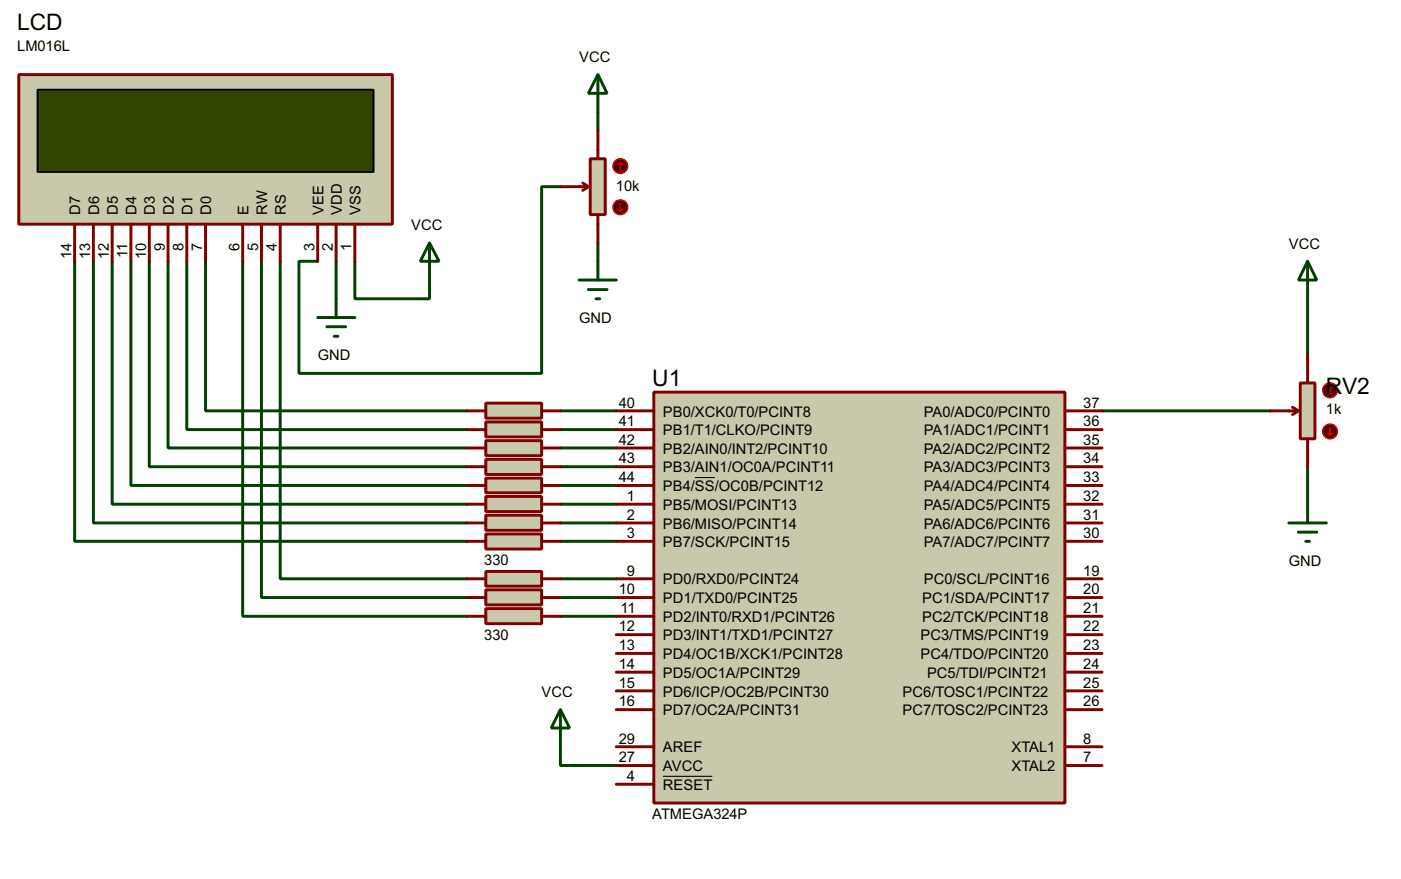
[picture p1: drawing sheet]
<svg xmlns="http://www.w3.org/2000/svg" width="190mm" height="120mm" viewBox="0 0 190 120" stroke-linecap="round" stroke-linejoin="round" font-family="sans-serif">
<g fill="none" stroke="#004000" stroke-width=".4">
<path d="M81.3 15.3v2.5M10.2 35.6v38.1h53.3M12.7 35.6v35.6h50.8M15.3 35.6v33h48.2M17.8 35.6v30.5h45.7M20.3 35.6v27.9h43.2M22.9 35.6v25.4h40.6M25.4 35.6v22.9h38.1M28 35.6v20.3h35.5M33 35.6v48.3h30.5M35.6 35.6v45.7h27.9M38.1 35.6v43.2h25.4"/>
<path d="M45.7 35.6v5.1M48.3 35.6v5.1h10.1v-2.6M76.2 25.4h-2.5v25.4h-33v-15.2h2.5M81.3 33.1v2.5M76.2 55.9h7.6M76.2 58.5h7.6M149.9 55.9h22.8M177.8 40.7v7.6M76.2 61h7.6M76.2 63.5h7.6M76.2 66.1h7.6M76.2 68.6h7.6"/>
<path d="M76.2 71.2h7.6M76.2 73.7h7.6M76.2 78.8h7.6M177.8 63.5v5.1M76.2 81.3h7.6M76.2 83.9h7.6M76.2 101.6v2.6h7.6"/>
</g>
<path d="M88.9 53.4h55.9v55.9h-55.9z" fill="#c8c8aa" stroke="#800000" stroke-width=".4"/>
<g fill="none" stroke="#800000" stroke-width=".4">
<path d="M83.8 58.5h5.1M83.8 55.9h5.1M144.8 58.5h5.1M144.8 55.9h5.1M83.8 78.8h5.1M83.8 71.2h5.1M83.8 68.6h5.1M83.8 66.1h5.1M83.8 63.5h5.1M83.8 61h5.1M83.8 73.7h5.1M144.8 78.8h5.1"/>
<path d="M144.8 71.2h5.1M144.8 68.6h5.1M144.8 66.1h5.1M144.8 63.5h5.1M144.8 61h5.1M144.8 73.7h5.1M83.8 94h5.1M83.8 91.5h5.1M83.8 88.9h5.1M83.8 86.4h5.1M83.8 83.9h5.1M83.8 81.3h5.1"/>
<path d="M83.8 96.6h5.1M144.8 94h5.1M144.8 91.5h5.1M144.8 88.9h5.1M144.8 86.4h5.1M144.8 83.9h5.1M144.8 81.3h5.1M144.8 96.6h5.1M83.8 104.2h5.1M83.8 101.6h5.1M83.8 106.7h5.1M144.8 104.2h5.1"/>
<path d="M144.8 101.6h5.1"/>
</g>
<path d="M94.5 65h2.7M90.2 105.6h6.7" fill="none" stroke="#000" stroke-width=".15"/>
<path d="M2.6 10.2h50.8v20.3h-50.8z" fill="#c8c8aa" stroke="#800000" stroke-width=".4"/>
<path d="M5.1 12.2h45.7v11.2h-45.7z" fill="#324600" stroke="#000" stroke-width=".25"/>
<g fill="none" stroke="#800000" stroke-width=".4">
<path d="M10.2 30.5v5.1M12.7 30.5v5.1M15.3 30.5v5.1M17.8 30.5v5.1M20.3 30.5v5.1M22.9 30.5v5.1M25.4 30.5v5.1M28 30.5v5.1M33 30.5v5.1M35.6 30.5v5.1M38.1 30.5v5.1M43.2 30.5v5.1"/>
<path d="M45.7 30.5v5.1M48.3 30.5v5.1"/>
</g>
<path d="M58.4 33.1l1.3 2.5h-2.5zM58.4 33.1v5M43.2 43.2h5.1M44.5 44.5h2.5M45.5 45.8h.5M45.7 40.7v2.5" fill="none" stroke="#004000" stroke-width=".4"/>
<path d="M80.3 21.6h2v7.6h-2z" fill="#c8c8aa" stroke="#800000" stroke-width=".4"/>
<path d="M81.3 17.8v3.8M76.2 25.4h3.8M79.3 24.9l.7 .5M80 25.4l-.7 .5M81.3 29.2v3.9" fill="none" stroke="#800000" stroke-width=".4"/>
<circle cx="84.3" cy="22.6" r="1" fill="#400000" stroke="#f00" stroke-width=".2"/>
<path d="M84.4 22.1l.2 .3M84.4 22.1l-.3 .3M84.4 22.1v1" fill="none" stroke="#f00" stroke-width=".2"/>
<circle cx="84.3" cy="28.2" r="1" fill="#400000" stroke="#f00" stroke-width=".2"/>
<path d="M84.1 28.5l.3 .2M84.4 27.7v1M84.6 28.5l-.2 .2" fill="none" stroke="#f00" stroke-width=".2"/>
<path d="M81.3 10.2l1.3 2.5h-2.6zM81.3 10.2v5.1M78.8 38.1h5M80 39.4h2.6M81.3 35.6v2.5M81.1 40.7h.5" fill="none" stroke="#004000" stroke-width=".4"/>
<path d="M66.1 54.9h7.6v2h-7.6z" fill="#c8c8aa" stroke="#800000" stroke-width=".4"/>
<path d="M63.5 55.9h2.6M73.7 55.9h2.5" fill="none" stroke="#800000" stroke-width=".4"/>
<path d="M66.1 57.4h7.6v2.1h-7.6z" fill="#c8c8aa" stroke="#800000" stroke-width=".4"/>
<path d="M63.5 58.5h2.6M73.7 58.5h2.5" fill="none" stroke="#800000" stroke-width=".4"/>
<path d="M66.1 60h7.6v2h-7.6z" fill="#c8c8aa" stroke="#800000" stroke-width=".4"/>
<path d="M63.5 61h2.6M73.7 61h2.5" fill="none" stroke="#800000" stroke-width=".4"/>
<path d="M66.1 62.5h7.6v2.1h-7.6z" fill="#c8c8aa" stroke="#800000" stroke-width=".4"/>
<path d="M63.5 63.5h2.6M73.7 63.5h2.5" fill="none" stroke="#800000" stroke-width=".4"/>
<path d="M66.1 65.1h7.6v2h-7.6z" fill="#c8c8aa" stroke="#800000" stroke-width=".4"/>
<path d="M63.5 66.1h2.6M73.7 66.1h2.5" fill="none" stroke="#800000" stroke-width=".4"/>
<path d="M66.1 67.6h7.6v2h-7.6z" fill="#c8c8aa" stroke="#800000" stroke-width=".4"/>
<path d="M63.5 68.6h2.6M73.7 68.6h2.5" fill="none" stroke="#800000" stroke-width=".4"/>
<path d="M66.1 70.1h7.6v2.1h-7.6z" fill="#c8c8aa" stroke="#800000" stroke-width=".4"/>
<path d="M63.5 71.2h2.6M73.7 71.2h2.5" fill="none" stroke="#800000" stroke-width=".4"/>
<path d="M66.1 72.7h7.6v2h-7.6z" fill="#c8c8aa" stroke="#800000" stroke-width=".4"/>
<path d="M63.5 73.7h2.6M73.7 73.7h2.5" fill="none" stroke="#800000" stroke-width=".4"/>
<path d="M66.1 77.8h7.6v2h-7.6z" fill="#c8c8aa" stroke="#800000" stroke-width=".4"/>
<path d="M63.5 78.8h2.6M73.7 78.8h2.5" fill="none" stroke="#800000" stroke-width=".4"/>
<path d="M66.1 80.3h7.6v2h-7.6z" fill="#c8c8aa" stroke="#800000" stroke-width=".4"/>
<path d="M63.5 81.3h2.6M73.7 81.3h2.5" fill="none" stroke="#800000" stroke-width=".4"/>
<path d="M66.1 82.8h7.6v2.1h-7.6z" fill="#c8c8aa" stroke="#800000" stroke-width=".4"/>
<path d="M63.5 83.9h2.6M73.7 83.9h2.5" fill="none" stroke="#800000" stroke-width=".4"/>
<path d="M176.8 52.1h2v7.6h-2z" fill="#c8c8aa" stroke="#800000" stroke-width=".4"/>
<path d="M172.7 55.9h3.9M175.8 55.4l.8 .5M176.6 55.9l-.8 .5M177.8 48.3v3.8M177.8 59.7v3.8" fill="none" stroke="#800000" stroke-width=".4"/>
<circle cx="180.8" cy="53.1" r="1" fill="#400000" stroke="#f00" stroke-width=".2"/>
<path d="M180.9 52.6l.2 .3M180.9 52.6l-.3 .3M180.9 52.6v1" fill="none" stroke="#f00" stroke-width=".2"/>
<circle cx="180.8" cy="58.7" r="1" fill="#400000" stroke="#f00" stroke-width=".2"/>
<path d="M180.6 59l.3 .2M180.9 58.2v1M181.1 59l-.2 .2" fill="none" stroke="#f00" stroke-width=".2"/>
<path d="M177.8 35.6l1.3 2.5h-2.5zM177.8 35.6v5.1M175.3 71.2h5.1M176.6 72.4h2.5M177.6 73.7h.5M177.8 68.6v2.6M76.2 96.6l1.3 2.5h-2.5zM76.2 96.6v5" fill="none" stroke="#004000" stroke-width=".4"/>
<g font-size="3.1">
<text x="2.4" y="4.1">LCD</text>
<text x="88.7" y="52.5">U1</text>
<text x="180.3" y="53.6">RV2</text>
</g>
<g font-size="2">
<text x="2.4" y="6.9">LM016L</text>
<text x="78.8" y="8.4">VCC</text>
<text x="10.9" y="29.2" transform="rotate(-90 10.9 29.2)">D7</text>
<text x="13.5" y="29.2" transform="rotate(-90 13.5 29.2)">D6</text>
<text x="16" y="29.2" transform="rotate(-90 16 29.2)">D5</text>
<text x="18.6" y="29.2" transform="rotate(-90 18.6 29.2)">D4</text>
<text x="21.1" y="29.2" transform="rotate(-90 21.1 29.2)">D3</text>
<text x="23.6" y="29.2" transform="rotate(-90 23.6 29.2)">D2</text>
<text x="26.2" y="29.2" transform="rotate(-90 26.2 29.2)">D1</text>
<text x="28.7" y="29.2" transform="rotate(-90 28.7 29.2)">D0</text>
<text x="33.8" y="29.2" transform="rotate(-90 33.8 29.2)">E</text>
<text x="36.3" y="29.2" transform="rotate(-90 36.3 29.2)">RW</text>
<text x="38.9" y="29.2" transform="rotate(-90 38.9 29.2)">RS</text>
<text x="44" y="29.2" transform="rotate(-90 44 29.2)">VEE</text>
<text x="46.5" y="29.2" transform="rotate(-90 46.5 29.2)">VDD</text>
<text x="49" y="29.2" transform="rotate(-90 49 29.2)">VSS</text>
<text x="83.8" y="25.9">10k</text>
<text x="9.7" y="35.3" transform="rotate(-90 9.7 35.3)">14</text>
<text x="12.3" y="35.3" transform="rotate(-90 12.3 35.3)">13</text>
<text x="14.8" y="35.3" transform="rotate(-90 14.8 35.3)">12</text>
<text x="17.4" y="35" transform="rotate(-90 17.4 35)">11</text>
<text x="19.9" y="35.3" transform="rotate(-90 19.9 35.3)">10</text>
<text x="22.4" y="34.2" transform="rotate(-90 22.4 34.2)">9</text>
<text x="25" y="34.2" transform="rotate(-90 25 34.2)">8</text>
<text x="27.5" y="34.2" transform="rotate(-90 27.5 34.2)">7</text>
<text x="32.6" y="34.2" transform="rotate(-90 32.6 34.2)">6</text>
<text x="35.1" y="34.2" transform="rotate(-90 35.1 34.2)">5</text>
<text x="37.7" y="34.2" transform="rotate(-90 37.7 34.2)">4</text>
<text x="42.8" y="34.2" transform="rotate(-90 42.8 34.2)">3</text>
<text x="45.3" y="34.2" transform="rotate(-90 45.3 34.2)">2</text>
<text x="47.8" y="34.2" transform="rotate(-90 47.8 34.2)">1</text>
<text x="55.9" y="31.3">VCC</text>
<text x="175.3" y="33.8">VCC</text>
<text x="78.8" y="44">GND</text>
<text x="43.2" y="49">GND</text>
<text x="65.9" y="59.1">330</text>
<text x="84.1" y="58">41</text>
<text x="84.1" y="55.5">40</text>
<text x="90.2" y="59.2">PB1/T1/CLKO/PCINT9</text>
<text x="90.2" y="56.7">PB0/XCK0/T0/PCINT8</text>
<text x="125.6" y="59.2">PA1/ADC1/PCINT1</text>
<text x="125.6" y="56.7">PA0/ADC0/PCINT0</text>
<text x="147.3" y="58">36</text>
<text x="147.3" y="55.5">37</text>
<text x="180.3" y="56.4">1k</text>
<text x="65.9" y="61.6">330</text>
<text x="65.9" y="64.2">330</text>
<text x="84.1" y="65.6">44</text>
<text x="84.1" y="63.1">43</text>
<text x="84.1" y="60.5">42</text>
<text x="90.2" y="64.3">PB3/AIN1/OC0A/PCINT11</text>
<text x="90.2" y="61.7">PB2/AIN0/INT2/PCINT10</text>
<text x="125.6" y="64.3">PA3/ADC3/PCINT3</text>
<text x="125.6" y="61.7">PA2/ADC2/PCINT2</text>
<text x="147.3" y="65.6">33</text>
<text x="147.3" y="63.1">34</text>
<text x="147.3" y="60.5">35</text>
<text x="65.9" y="66.7">330</text>
<text x="65.9" y="69.2">330</text>
<text x="65.9" y="71.8">330</text>
<text x="85.2" y="70.7">2</text>
<text x="85.2" y="68.2">1</text>
<text x="90.2" y="71.9">PB6/MISO/PCINT14</text>
<text x="90.2" y="69.4">PB5/MOSI/PCINT13</text>
<text x="90.2" y="66.8">PB4/SS/OC0B/PCINT12</text>
<text x="125.6" y="71.9">PA6/ADC6/PCINT6</text>
<text x="125.6" y="69.4">PA5/ADC5/PCINT5</text>
<text x="125.6" y="66.8">PA4/ADC4/PCINT4</text>
<text x="147.3" y="70.7">31</text>
<text x="147.3" y="68.2">32</text>
<text x="65.9" y="74.3">330</text>
<text x="65.9" y="76.9">330</text>
<text x="85.2" y="73.2">3</text>
<text x="90.2" y="74.4">PB7/SCK/PCINT15</text>
<text x="125.6" y="74.4">PA7/ADC7/PCINT7</text>
<text x="147.3" y="73.2">30</text>
<text x="175.3" y="77">GND</text>
<text x="65.9" y="81.9">330</text>
<text x="84.1" y="80.9">10</text>
<text x="84.4" y="83.4">11</text>
<text x="85.2" y="78.3">9</text>
<text x="90.2" y="82.1">PD1/TXD0/PCINT25</text>
<text x="90.2" y="79.5">PD0/RXD0/PCINT24</text>
<text x="125.4" y="82.1">PC1/SDA/PCINT17</text>
<text x="125.6" y="79.5">PC0/SCL/PCINT16</text>
<text x="147.3" y="83.4">21</text>
<text x="147.3" y="80.9">20</text>
<text x="147.3" y="78.3">19</text>
<text x="65.9" y="84.5">330</text>
<text x="65.9" y="87">330</text>
<text x="84.1" y="88.5">13</text>
<text x="84.1" y="85.9">12</text>
<text x="90.2" y="89.7">PD4/OC1B/XCK1/PCINT28</text>
<text x="90.2" y="87.1">PD3/INT1/TXD1/PCINT27</text>
<text x="90.2" y="84.6">PD2/INT0/RXD1/PCINT26</text>
<text x="125.2" y="89.7">PC4/TDO/PCINT20</text>
<text x="125.2" y="87.1">PC3/TMS/PCINT19</text>
<text x="125.4" y="84.6">PC2/TCK/PCINT18</text>
<text x="147.3" y="88.5">23</text>
<text x="147.3" y="85.9">22</text>
<text x="73.7" y="94.8">VCC</text>
<text x="84.1" y="93.6">15</text>
<text x="84.1" y="91">14</text>
<text x="90.2" y="94.8">PD6/ICP/OC2B/PCINT30</text>
<text x="90.2" y="92.2">PD5/OC1A/PCINT29</text>
<text x="122.7" y="94.8">PC6/TOSC1/PCINT22</text>
<text x="126.1" y="92.2">PC5/TDI/PCINT21</text>
<text x="147.3" y="93.6">25</text>
<text x="147.3" y="91">24</text>
<text x="84.1" y="101.2">29</text>
<text x="84.1" y="96.1">16</text>
<text x="90.2" y="97.3">PD7/OC2A/PCINT31</text>
<text x="122.7" y="97.3">PC7/TOSC2/PCINT23</text>
<text x="147.3" y="96.1">26</text>
<text x="147.3" y="101.2">8</text>
<text x="84.1" y="103.7">27</text>
<text x="85.2" y="106.3">4</text>
<text x="90.2" y="104.9">AVCC</text>
<text x="90.2" y="102.4">AREF</text>
<text x="90.2" y="107.5">RESET</text>
<text x="137.5" y="102.4">XTAL1</text>
<text x="137.5" y="104.9">XTAL2</text>
<text x="147.3" y="103.7">7</text>
<text x="88.7" y="111.4">ATMEGA324P</text>
</g>
</svg>
